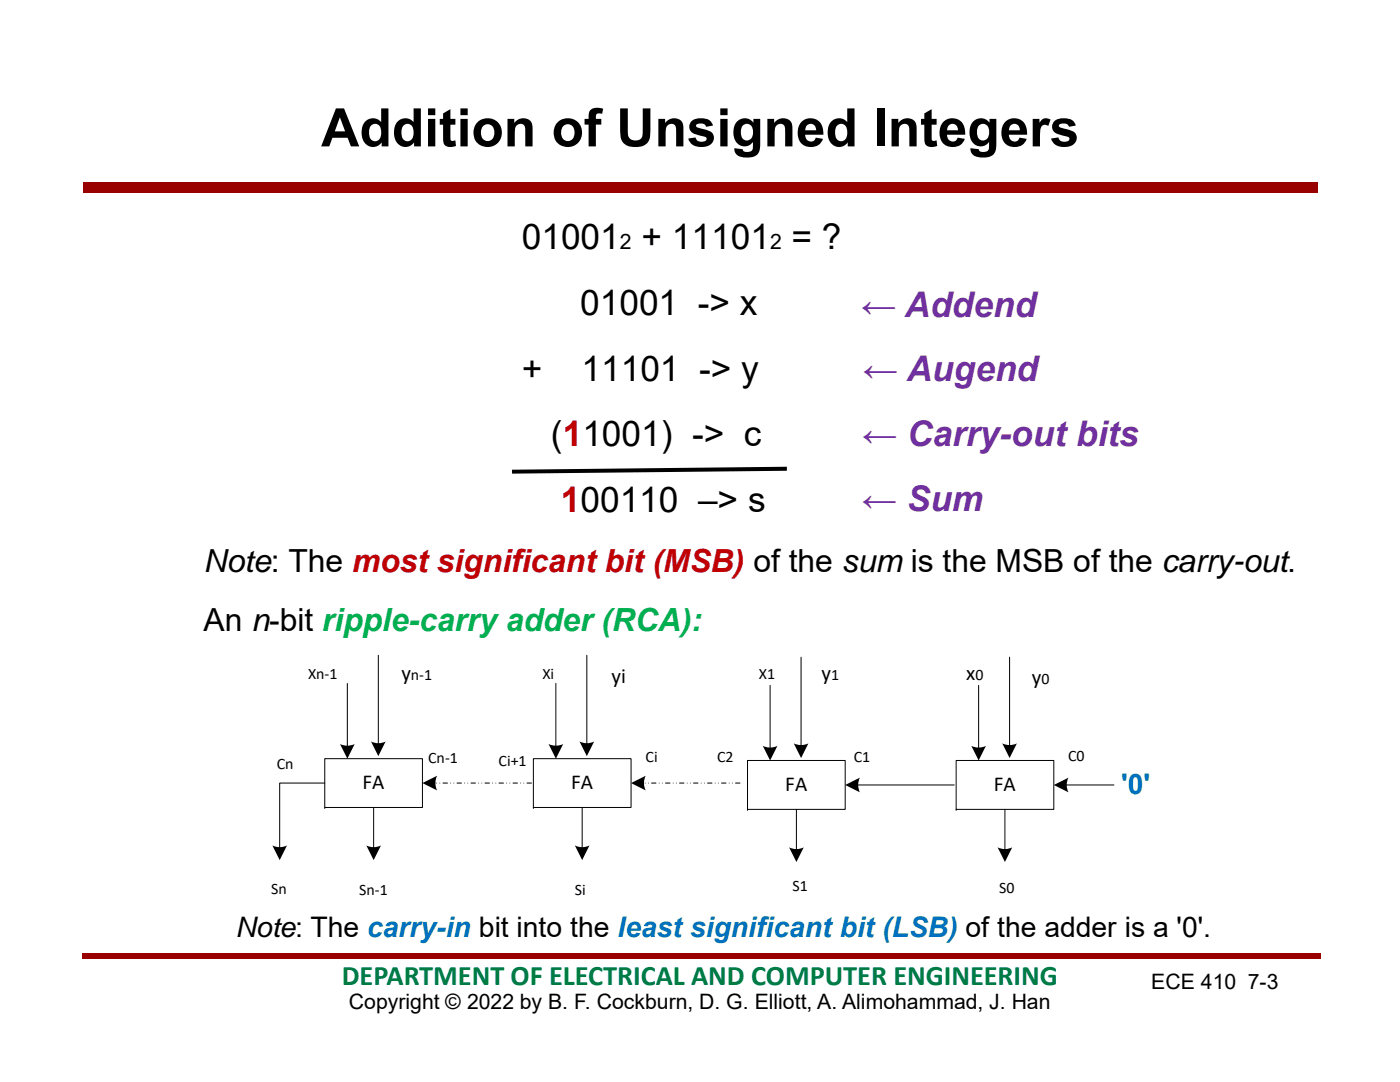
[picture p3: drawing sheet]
<svg xmlns="http://www.w3.org/2000/svg" width="279mm" height="216mm" viewBox="0 0 279 216" stroke-linecap="round" stroke-linejoin="round" font-family="sans-serif">
<path d="M16.6 36.3h246.4v2.1h-246.4z" fill="#900"/>
<path d="M102.2 93.7l54.8-.6v.8l-54.8 .6z" fill="#000"/>
<path d="M64.8 151.4h19.5v9.7h-19.5z" fill="#fff"/>
<path d="M69.3 136.4v12.8M75.5 130.7v18M64.8 151.4h19.5v9.7h-19.5zM64.8 156.3h-9v13.1M64.8 161.1h.1M74.6 161.1v8.3" fill="none" stroke="#000" stroke-width=".2"/>
<g fill="#000">
<path d="M67.9 148.5l1.4 .3 1.5-.3-1.5 2.9z" fill-rule="evenodd"/>
<path d="M74 148a3.2 3.2 0 0 0 3 0l-1.5 2.9z" fill-rule="evenodd"/>
<path d="M84.3 156.3l2.9-1.5-.3 1.5 .3 1.4z" fill-rule="evenodd"/>
<path d="M54.4 168.7a3.2 3.2 0 0 0 2.9 0l-1.5 2.9z" fill-rule="evenodd"/>
<path d="M73.1 168.7a3.2 3.2 0 0 0 2.9 0l-1.4 2.9z" fill-rule="evenodd"/>
</g>
<path d="M106.1 156.3h-19.6" fill="none" stroke="#000" stroke-width=".2" stroke-dasharray=".9 .6 0 .6 0 .6"/>
<path d="M106.4 151.4h19.5v9.7h-19.5z" fill="#fff"/>
<path d="M110.9 136.4v12.8M117.1 130.7v18M106.4 151.4h19.5v9.7h-19.5zM106.4 161.1h.1M116.2 161.1v8.3" fill="none" stroke="#000" stroke-width=".2"/>
<g fill="#000">
<path d="M109.5 148.5l1.4 .3 1.5-.3-1.5 2.9z" fill-rule="evenodd"/>
<path d="M115.7 148a3.2 3.2 0 0 0 2.9 0l-1.5 2.9z" fill-rule="evenodd"/>
<path d="M125.9 156.3l3-1.5a3.2 3.2 0 0 0 0 2.9z" fill-rule="evenodd"/>
<path d="M114.7 168.7a3.2 3.2 0 0 0 2.9 0l-1.4 2.9z" fill-rule="evenodd"/>
</g>
<path d="M147.7 156.3h-19.6" fill="none" stroke="#000" stroke-width=".2" stroke-dasharray=".9 .6 0 .6 0 .6"/>
<path d="M149.2 151.7h19.5v9.8h-19.5z" fill="#fff"/>
<path d="M153.7 136.8v12.7M159.9 131.1v17.9M149.2 151.7h19.5v9.8h-19.5zM170.9 156.6h19.5M149.2 161.5h.1M158.9 161.5v8.3" fill="none" stroke="#000" stroke-width=".2"/>
<g fill="#000">
<path d="M152.2 148.8a3.2 3.2 0 0 0 3 0l-1.5 2.9z" fill-rule="evenodd"/>
<path d="M158.4 148.3l1.5 .4 1.4-.4-1.4 3z" fill-rule="evenodd"/>
<path d="M168.7 156.6l2.9-1.4-.3 1.4 .3 1.5z" fill-rule="evenodd"/>
<path d="M157.5 169.1a3.2 3.2 0 0 0 2.9 0l-1.5 2.9z" fill-rule="evenodd"/>
</g>
<path d="M190.8 151.7h19.5v9.8h-19.5z" fill="#fff"/>
<path d="M195.3 136.8v12.7M201.5 131.1v17.9M190.8 151.7h19.5v9.8h-19.5zM212.5 156.6h9.8M190.8 161.5h.1M200.6 161.5v8.3" fill="none" stroke="#000" stroke-width=".2"/>
<g fill="#000">
<path d="M193.8 148.8a3.2 3.2 0 0 0 3 0l-1.5 2.9z" fill-rule="evenodd"/>
<path d="M200 148.3l1.5 .4 1.4-.4-1.4 3z" fill-rule="evenodd"/>
<path d="M210.3 156.6l2.9-1.4a3.2 3.2 0 0 0 0 2.9z" fill-rule="evenodd"/>
<path d="M199.1 169.1a3.2 3.2 0 0 0 2.9 0l-1.4 2.9z" fill-rule="evenodd"/>
</g>
<path d="M16.5 190.2h247.2v1.1h-247.2z" fill="#900"/>
<text font-size="10.6" x="64.1" y="29.2">Addition of Unsigned Integers</text>
<g font-size="7">
<text x="104.1" y="49.7">01001 + 11101 = ?</text>
<text x="115.8" y="62.8">01001 -&gt; x</text>
<text x="104.1" y="76">+</text>
<text x="116.1" y="76">11101 -&gt; y</text>
<text x="110" y="89.1">(11001) -&gt; c</text>
</g>
<g font-size="7" fill="#7030a0">
<text x="171.9" y="63.2">← Addend</text>
<text x="172.2" y="76">← Augend</text>
<text x="172.1" y="89">← Carry-out bits</text>
<text x="172" y="101.9">← Sum</text>
</g>
<text font-size="7" fill="#c00000" x="111.9" y="102.2">100110 –&gt; s</text>
<g font-size="6.3">
<text x="40.6" y="114.2">Note: The most significant bit (MSB) of the sum is the MSB of the carry-out.</text>
<text x="40.6" y="126">An n-bit ripple-carry adder (RCA):</text>
</g>
<text font-size="5.7" fill="#0070c0" x="223.8" y="158.4">'0'</text>
<text font-size="5.7" x="47" y="187">Note: The carry-in bit into the least significant bit (LSB) of the adder is a '0'.</text>
<text font-size="5.7" fill="#007c43" x="68.2" y="196.5">DEPARTMENT OF ELECTRICAL AND COMPUTER ENGINEERING</text>
<g font-size="4.2">
<text x="123.7" y="49.7">2</text>
<text x="153.7" y="49.7">2</text>
<text x="80.1" y="135.8">y</text>
<text x="122" y="136.2">yi</text>
<text x="164" y="135.8">y</text>
<text x="192.8" y="135.8">x</text>
<text x="205.9" y="136.5">y</text>
<text x="72.3" y="157.5">FA</text>
<text x="114" y="157.5">FA</text>
<text x="156.7" y="157.9">FA</text>
<text x="198.4" y="157.9">FA</text>
<text x="229.8" y="197.3">ECE 410 7-3</text>
<text x="69.6" y="201.3">Copyright © 2022 by B. F. Cockburn, D. G. Elliott, A. Alimohammad, J. Han</text>
</g>
<g font-size="3.2">
<text x="61.5" y="135.4">Xn-1</text>
<text x="82" y="135.8">n-1</text>
<text x="108.2" y="135.4">Xi</text>
<text x="151.4" y="135.5">X1</text>
<text x="165.9" y="135.8">1</text>
<text x="194.7" y="135.8">0</text>
<text x="207.9" y="136.5">0</text>
<text x="55.2" y="153.4">Cn</text>
<text x="85.4" y="152.3">Cn-1</text>
<text x="99.5" y="152.8">Ci+1</text>
<text x="128.8" y="152">Ci</text>
<text x="143.1" y="152">C2</text>
<text x="170.4" y="152">C1</text>
<text x="213.1" y="151.8">C0</text>
<text x="54.1" y="178.3">Sn</text>
<text x="71.7" y="178.6">Sn-1</text>
<text x="114.7" y="178.6">Si</text>
<text x="158.1" y="177.8">S1</text>
<text x="199.4" y="178.2">S0</text>
</g>
</svg>
